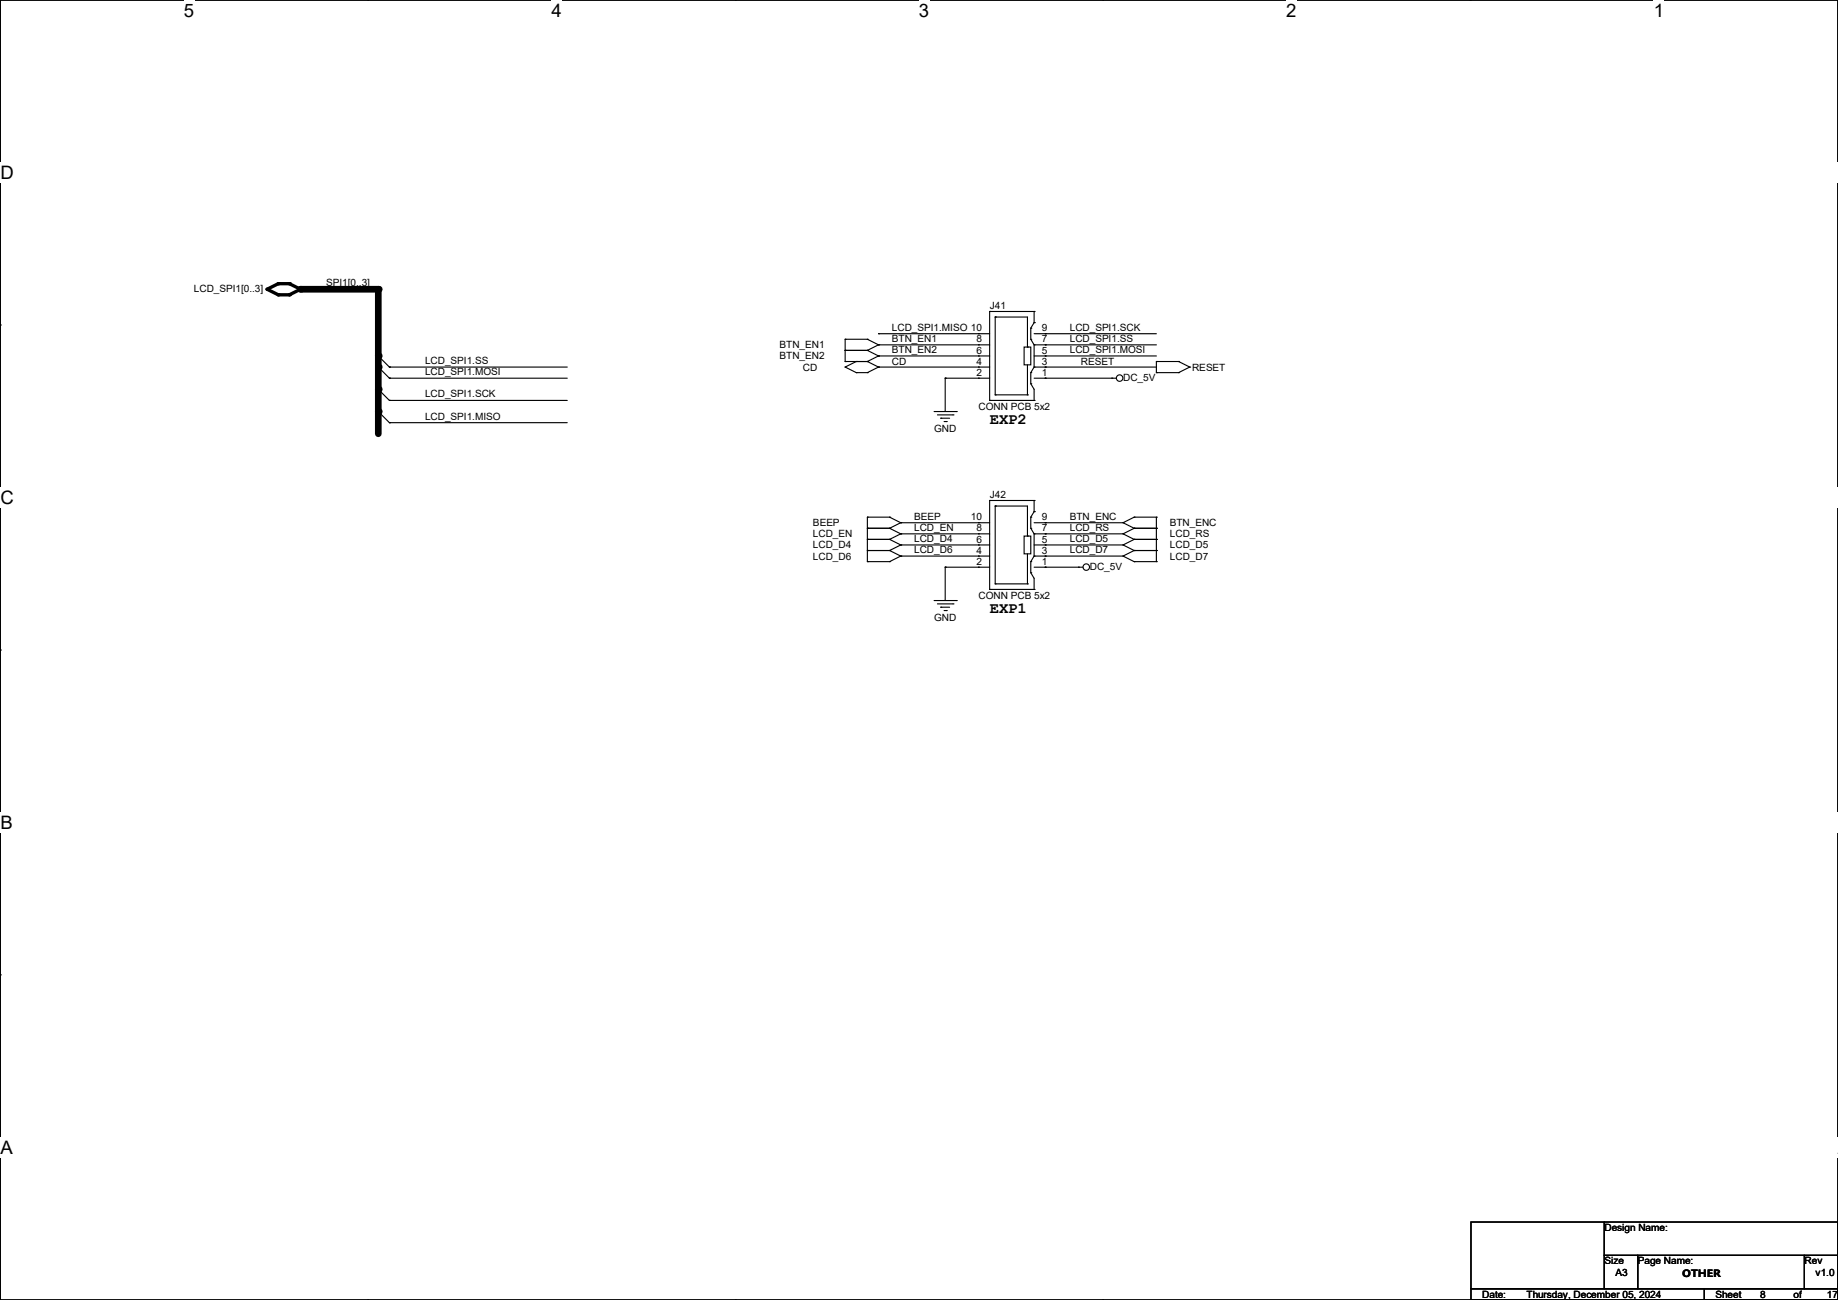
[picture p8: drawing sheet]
<svg xmlns="http://www.w3.org/2000/svg" width="420mm" height="297mm" viewBox="0 0 420 297" stroke-linecap="round" stroke-linejoin="round" font-family="sans-serif">
<path d="M.1 0h419.8v297h-419.8z" fill="none" stroke="#000" stroke-width=".25"/>
<path d="M42 0h2.4v4.8h-2.4z" fill="#fff"/>
<path d="M84 0h.1M84 297h.1" fill="none" stroke="#000" stroke-width=".25"/>
<path d="M126 0h2.4v4.8h-2.4z" fill="#fff"/>
<path d="M168 0h.1M168 297h.1" fill="none" stroke="#000" stroke-width=".25"/>
<path d="M210 0h2.3v4.8h-2.3z" fill="#fff"/>
<path d="M252 0h.1M252 297h.1" fill="none" stroke="#000" stroke-width=".25"/>
<path d="M293.9 0h2.4v4.8h-2.4z" fill="#fff"/>
<path d="M336 0h.1M336 297h.1" fill="none" stroke="#000" stroke-width=".25"/>
<g fill="#fff">
<path d="M377.9 0h2.4v4.8h-2.4z"/>
<path d="M.1 37.1h3v4.8h-3z"/>
<path d="M419.9 37.1l.1 4.8z"/>
<path d="M.1 111.3h3v4.8h-3z"/>
<path d="M419.9 111.3l.1 4.8z"/>
</g>
<path d="M.1 74.3h.1M419.9 74.3h.1" fill="none" stroke="#000" stroke-width=".25"/>
<g fill="#fff">
<path d="M.1 185.6h2.8v4.7h-2.8z"/>
<path d="M419.9 185.6l.1 4.7z"/>
</g>
<path d="M.1 148.5h.1M419.9 148.5h.1" fill="none" stroke="#000" stroke-width=".25"/>
<g fill="#fff">
<path d="M0 259.8h2.9v4.7h-2.9z"/>
<path d="M419.9 259.8h.1v4.7h-.1z"/>
</g>
<g fill="none" stroke="#000" stroke-width=".25">
<path d="M193.1 77.5h.1M193.1 77.5h5.1M193.1 77.5v5.1M198.2 77.5h.1M198.2 77.5l2.5 1.3M200.7 78.8h.1M200.7 76.2h.1M200.7 78.8l-2.5 1.3M200.7 78.8h25.4M200.7 76.2h25.4M223.6 78.8h.1M223.6 76.2h.1"/>
<path d="M226.1 71.2h.1M226.1 71.2v20.3M226.1 71.2h10.2M227.4 72.4h.1M227.4 72.4v17.8M227.4 72.4h7.4v6.9M234 79.3h1.5v4.1h-1.5zM234.8 79.3h.1M235.5 77.5h.1M235.5 75h.1M235.5 75v2.5M235.5 77.5l.8 1.3"/>
<path d="M236.3 71.2h.1M236.3 73.7h.1M236.3 78.8h.1M236.3 71.2v2.5M236.3 78.8v5.1M236.3 73.7l-.8 1.3M236.3 78.8h27.9M236.3 76.2h27.9M238.8 78.8h.1M238.8 76.2h.1M86.4 81.3l2.6 2.6M86.4 83.9l2.6 2.5"/>
<path d="M86.4 88.9l2.6 2.6M86.4 94l2.6 2.6M89 83.9h.1M89 86.4h.1M89 91.5h.1M89 96.6h.1M89 86.4h40.6M89 91.5h40.6M89 83.9h40.6M89 96.6h40.6M193.1 80.1h.1M193.1 82.6h.1"/>
<path d="M193.1 83.9h.1M193.1 80.1h5.1M193.1 82.6h5.1M193.1 83.9l2.6 1.2M195.7 82.6h.1M195.7 85.1h.1M195.7 85.1h2.5M195.7 82.6l-2.6 1.3M198.2 80.1h.1M198.2 82.6h.1M198.2 85.1h.1M198.2 80.1l2.5 1.2"/>
<path d="M198.2 82.6l2.5 1.3M200.7 81.3h.1M200.7 83.9h.1M200.7 81.3l-2.5 1.3M200.7 83.9l-2.5 1.2M200.7 83.9h25.4M200.7 81.3h25.4M213.4 94h5.1M214.2 94.8h3.6M215 95.5h.1M215 95.5h2M215.7 96.3h.5"/>
<path d="M216 86.4h.1M216 86.4h10.1M216 86.4v7.6M216.2 96.3h.1M217.8 94.8h.1M218.5 94h.1M223.6 86.4h.1M223.6 83.9h.1M223.6 81.3h.1M226.1 91.5h.1M226.1 91.5h10.2M227.4 90.2h.1"/>
<path d="M227.4 90.2h7.4M234.8 90.2h.1M234.8 83.4v6.8M235.5 87.7h.1M235.5 85.1h.1M235.5 87.7l.8 1.2v2.6M235.5 85.1v2.6M236.3 91.5h.1M236.3 83.9h.1M236.3 86.4h18.8M236.3 83.9l-.8 1.2M236.3 83.9h27.9"/>
<path d="M236.3 81.3h27.9M238.8 86.4h.1M238.8 83.9h.1M238.8 81.3h.1M254.1 86.4h.1M264.2 85.1h.1M264.2 82.6h.1M264.2 82.6h5.1M264.2 82.6v2.5M264.2 85.1h5.1M269.3 82.6h.1M269.3 85.1h.1"/>
<path d="M269.3 82.6l2.6 1.3M271.9 83.9h.1M271.9 83.9l-2.6 1.2M198.2 118.2h.1M198.2 118.2h5.1M198.2 118.2v10.1M203.3 118.2h.1M203.3 118.2l2.5 1.2M205.8 119.4h.1M205.8 119.4l-2.5 1.3M205.8 119.4h20.3M223.6 119.4h.1"/>
<path d="M226.1 114.3h.1M226.1 114.3v20.4M226.1 114.3h10.2M227.4 115.6h.1M227.4 115.6v17.8M227.4 115.6h7.4v6.9M235.5 118.2h.1M235.5 118.2v2.5M236.3 114.3h.1M236.3 116.9h.1M236.3 114.3v2.6M236.3 116.9l-.8 1.3"/>
<path d="M236.3 119.4h20.3M238.8 119.4h.1M256.6 119.4h.1M256.6 119.4l2.6 1.3M259.2 118.2h.1M259.2 118.2h5M259.2 118.2l-2.6 1.2M264.2 118.2h.1M264.2 118.2v10.1M198.2 120.7h.1M198.2 123.2h.1M198.2 125.8h.1"/>
<path d="M198.2 128.3h.1M198.2 120.7h5.1M198.2 123.2h5.1M198.2 125.8h5.1M198.2 128.3h5.1M203.3 120.7h.1M203.3 123.2h.1M203.3 125.8h.1M203.3 128.3h.1M203.3 120.7l2.5 1.3M203.3 123.2l2.5 1.3M203.3 125.8l2.5 1.2"/>
<path d="M205.8 122h.1M205.8 124.5h.1M205.8 127h.1M205.8 122l-2.5 1.2M205.8 124.5l-2.5 1.3M205.8 127l-2.5 1.3M205.8 127h20.3M205.8 124.5h20.3M205.8 122h20.3M213.4 137.2h5.1M214.2 138h3.6M215 138.7h.1"/>
<path d="M215 138.7h2M215.7 139.5h.5M216 129.6h.1M216 129.6h10.1M216 129.6v7.6M216.2 139.5h.1M217.8 138h.1M218.5 137.2h.1M223.6 129.6h.1M223.6 127h.1M223.6 124.5h.1M223.6 122h.1"/>
<path d="M226.1 134.7h.1M226.1 134.7h10.2M227.4 133.4h.1M227.4 133.4h7.4M234 122.5h1.5v4h-1.5zM234.8 122.5h.1M234.8 133.4h.1M234.8 126.5v6.9M235.5 120.7h.1M235.5 130.9h.1M235.5 128.3h.1M235.5 130.9l.8 1.2v2.6"/>
<path d="M235.5 120.7l.8 1.3M235.5 128.3v2.6M236.3 134.7h.1M236.3 127h.1M236.3 122h.1M236.3 129.6h11.2M236.3 122v5M236.3 127l-.8 1.3M236.3 127h20.3M236.3 124.5h20.3M236.3 122h20.3M238.8 129.6h.1"/>
<path d="M238.8 127h.1M238.8 124.5h.1M238.8 122h.1M246.5 129.6h.1M256.6 122h.1M256.6 124.5h.1M256.6 127h.1M256.6 122l2.6 1.2M256.6 124.5l2.6 1.3M256.6 127l2.6 1.3M259.2 120.7h.1M259.2 123.2h.1"/>
<path d="M259.2 125.8h.1M259.2 128.3h.1M259.2 120.7h5M259.2 123.2h5M259.2 120.7l-2.6 1.3M259.2 125.8h5M259.2 123.2l-2.6 1.3M259.2 128.3h5M259.2 125.8l-2.6 1.2M264.2 120.7h.1M264.2 123.2h.1M264.2 125.8h.1"/>
<path d="M264.2 128.3h.1M.1 222.7h.1M419.9 222.7h.1M336.1 279.2h30.5v15.2h-30.5zM366.6 279.2h53.3v7.6h-53.3zM336.1 294.4h53.4v2.6h-53.4zM366.6 286.8h7.6v7.6h-7.6zM374.2 286.8h38.1v7.6h-38.1zM389.5 294.4h30.4v2.6h-30.4zM412.3 286.8h7.6v7.6h-7.6z"/>
<circle cx="255.8" cy="86.4" r=".74"/>
<circle cx="248.2" cy="129.6" r=".74"/>
</g>
<path d="M61 66.1l2.6-1.3h2.5l2.6 1.3-2.6 1.3h-2.5z" fill="none" stroke="#000" stroke-width=".76"/>
<g fill="#000">
<circle cx="61" cy="66.1" r=".38"/>
<circle cx="63.6" cy="67.4" r=".38"/>
<circle cx="63.6" cy="64.8" r=".38"/>
<circle cx="66.1" cy="67.4" r=".38"/>
<circle cx="66.1" cy="64.8" r=".38"/>
<circle cx="68.7" cy="66.1" r=".76"/>
<circle cx="68.7" cy="66.1" r=".38"/>
<circle cx="86.4" cy="66.1" r=".76"/>
<circle cx="86.4" cy="88.9" r=".76"/>
<circle cx="86.4" cy="81.3" r=".76"/>
<circle cx="86.4" cy="83.9" r=".76"/>
<circle cx="86.4" cy="94" r=".76"/>
</g>
<path d="M68.7 66.1h17.7v33" fill="none" stroke="#000" stroke-width="1.5"/>
<g font-size="4.2">
<text x="42" y="3.9">5</text>
<text x="126" y="3.9">4</text>
<text x="210" y="3.9">3</text>
<text x="293.9" y="3.9">2</text>
<text x="377.9" y="3.9">1</text>
<text x=".1" y="40.9">D</text>
<text x=".1" y="115.1">C</text>
<text x=".1" y="189.4">B</text>
<text x=".1" y="263.6">A</text>
<text x="419.9" y="263.6">A</text>
</g>
<g font-size="3.6">
<text x="226.1" y="96.9">EXP2</text>
<text x="226.1" y="140.1">EXP1</text>
</g>
<g font-size="2.3">
<text x="74.5" y="65.3">SPI1[0..3]</text>
<text x="44.3" y="66.6">LCD_SPI1[0..3]</text>
<text x="226.2" y="70.7">J41</text>
<text x="203.8" y="75.5">LCD_SPI1.MISO 10</text>
<text x="238.1" y="75.7">9</text>
<text x="244.4" y="75.5">LCD_SPI1.SCK</text>
<text x="97.1" y="83.1">LCD_SPI1.SS</text>
<text x="178.1" y="79.6">BTN_EN1</text>
<text x="178.1" y="82.1">BTN_EN2</text>
<text x="203.8" y="78.1">BTN_EN1</text>
<text x="203.8" y="80.6">BTN_EN2</text>
<text x="203.8" y="83.4">CD</text>
<text x="223.1" y="83.3">4</text>
<text x="223.1" y="80.8">6</text>
<text x="223.1" y="78.2">8</text>
<text x="238.1" y="83.3">3</text>
<text x="238.1" y="80.8">5</text>
<text x="238.1" y="78.2">7</text>
<text x="244.4" y="78.1">LCD_SPI1.SS</text>
<text x="244.4" y="80.6">LCD_SPI1.MOSI</text>
<text x="247" y="83.4">RESET</text>
<text x="97.1" y="85.7">LCD_SPI1.MOSI</text>
<text x="183.5" y="84.7">CD</text>
<text x="223.1" y="85.9">2</text>
<text x="238.1" y="85.9">1</text>
<text x="256.6" y="87">DC_5V</text>
<text x="272.4" y="84.7">RESET</text>
<text x="97.1" y="90.8">LCD_SPI1.SCK</text>
<text x="97.1" y="95.8">LCD_SPI1.MISO</text>
<text x="223.6" y="93.6">CONN PCB 5x2</text>
<text x="213.5" y="98.6">GND</text>
<text x="226.2" y="113.9">J42</text>
<text x="208.9" y="118.9">BEEP</text>
<text x="221.8" y="118.9">10</text>
<text x="238.1" y="118.9">9</text>
<text x="244.4" y="118.7">BTN_ENC</text>
<text x="185.8" y="120.2">BEEP</text>
<text x="185.8" y="122.8">LCD_EN</text>
<text x="185.8" y="125.3">LCD_D4</text>
<text x="208.9" y="121.2">LCD_EN</text>
<text x="208.9" y="123.8">LCD_D4</text>
<text x="223.1" y="124">6</text>
<text x="223.1" y="121.4">8</text>
<text x="238.1" y="124">5</text>
<text x="238.1" y="121.4">7</text>
<text x="244.4" y="121.2">LCD_RS</text>
<text x="244.4" y="123.8">LCD_D5</text>
<text x="267.3" y="120.2">BTN_ENC</text>
<text x="267.3" y="122.8">LCD_RS</text>
<text x="267.3" y="125.3">LCD_D5</text>
<text x="185.8" y="127.8">LCD_D6</text>
<text x="208.9" y="126.3">LCD_D6</text>
<text x="223.1" y="129">2</text>
<text x="223.1" y="126.5">4</text>
<text x="238.1" y="129">1</text>
<text x="238.1" y="126.5">3</text>
<text x="244.4" y="126.3">LCD_D7</text>
<text x="249" y="130.1">DC_5V</text>
<text x="267.3" y="127.8">LCD_D7</text>
<text x="223.6" y="136.7">CONN PCB 5x2</text>
<text x="213.5" y="141.8">GND</text>
<text x="366.6" y="281.3">Design Name:</text>
<text x="366.6" y="288.9">Size</text>
<text x="369.2" y="291.4">A3</text>
<text x="374.3" y="288.9">Page Name:</text>
<text x="384.4" y="291.8">OTHER</text>
<text x="412.4" y="288.9">Rev</text>
<text x="414.9" y="291.4">v1.0</text>
<text x="338.7" y="296.5">Date:</text>
<text x="348.8" y="296.5">Thursday, December 05, 2024</text>
<text x="392" y="296.5">Sheet</text>
<text x="402.2" y="296.5">8</text>
<text x="409.8" y="296.5">of</text>
<text x="417.4" y="296.5">17</text>
</g>
</svg>
